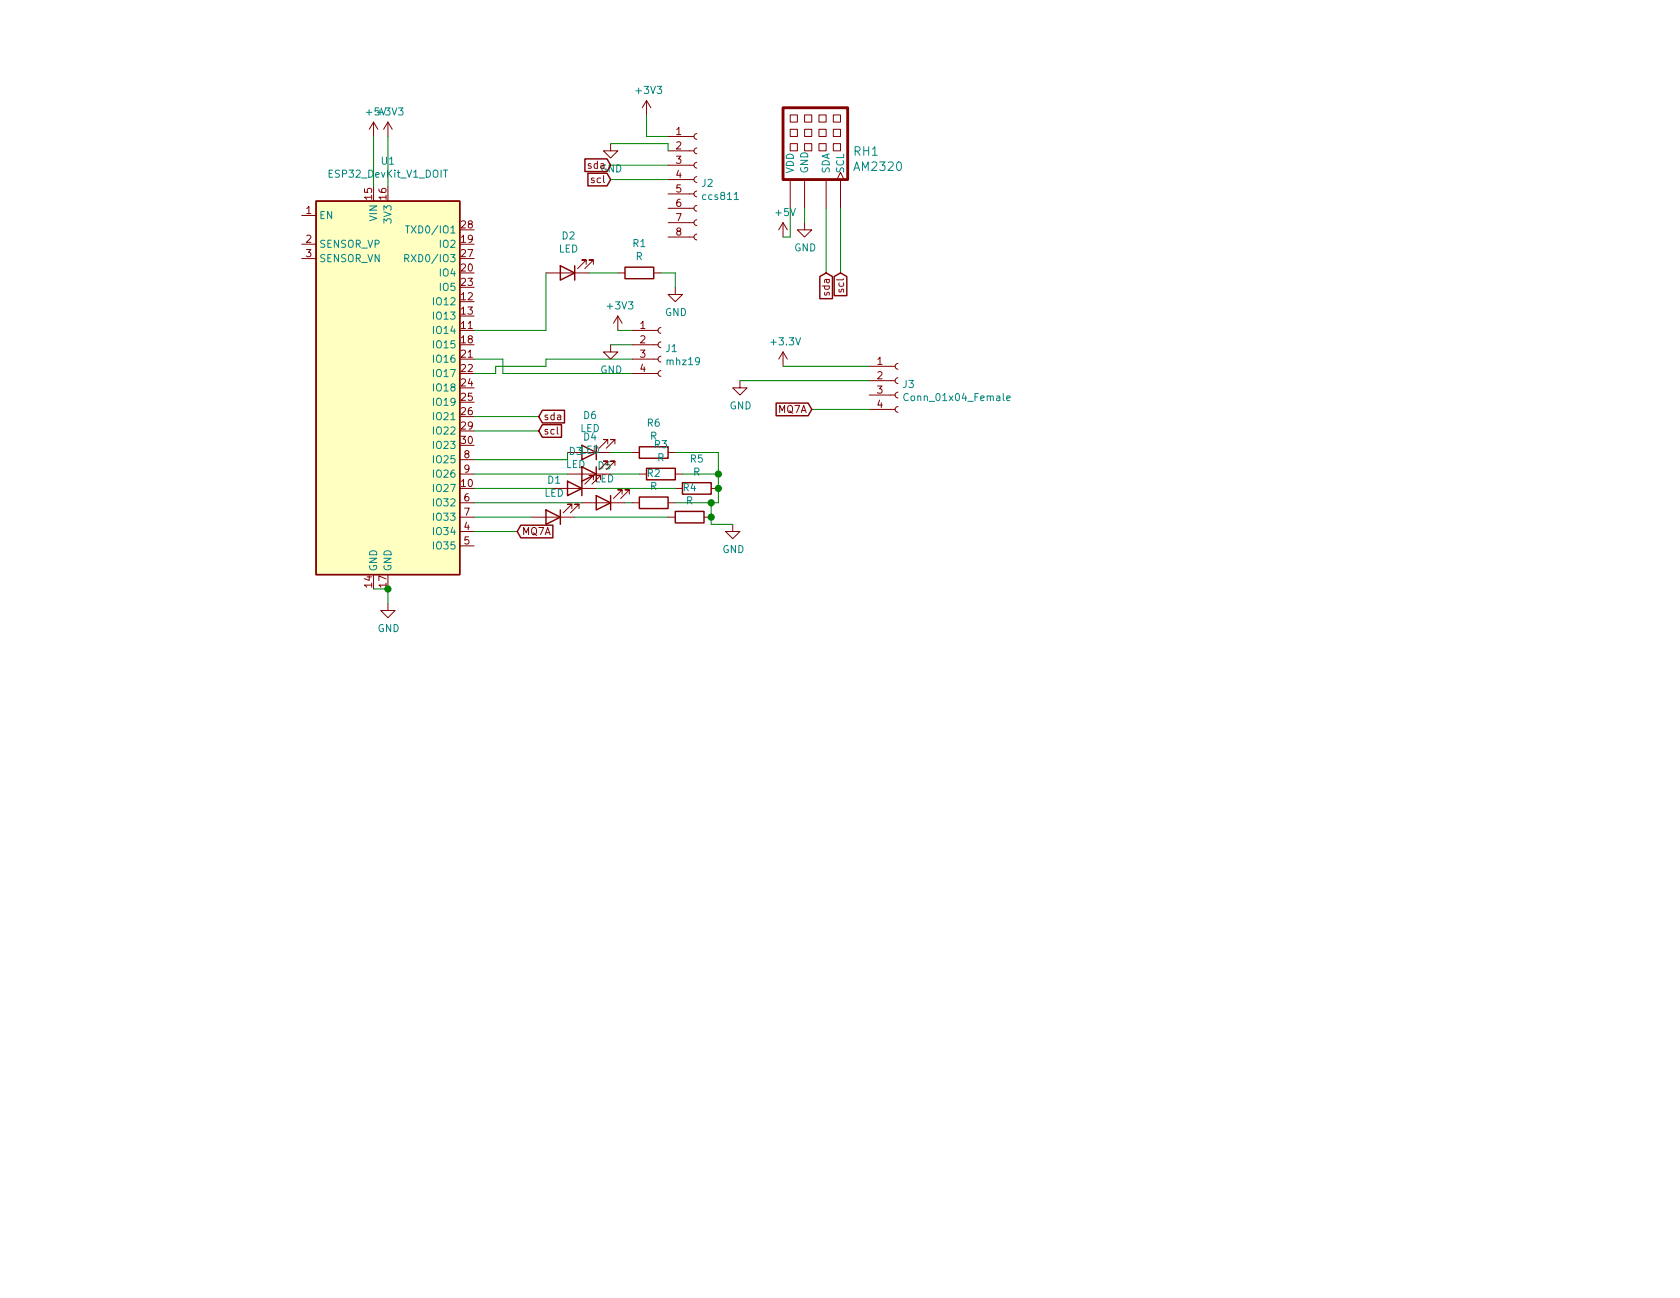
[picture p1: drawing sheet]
EESchema Schematic File Version 4
EELAYER 30 0
EELAYER END
$Descr A4 11693 8268
encoding utf-8
Sheet 1 1
Title ""
Date ""
Rev ""
Comp ""
Comment1 ""
Comment2 ""
Comment3 ""
Comment4 ""
$EndDescr
$Comp
L airQualityV2-rescue:ESP32_DevKit_V1_DOIT-esp32_devkit_v1_doit U1
U 1 1
P 2700 2700
F 0 "U1" H 2700 4281 50  0000 C CNN
F 1 "ESP32_DevKit_V1_DOIT" H 2700 4190 50  0000 C CNN
F 2 "esp32_devkit_v1_doit:esp32_devkit_v1_doit" H 2250 4050 50  0001 C CNN
F 3 "https://aliexpress.com/item/32864722159.html" H 2250 4050 50  0001 C CNN
	1    2700 2700
	1    0    0    -1  
$EndComp
$Comp
L Connector:Conn_01x08_Female J2
U 1 1
P 4850 1250
F 0 "J2" H 4878 1226 50  0000 L CNN
F 1 "ccs811" H 4878 1135 50  0000 L CNN
F 2 "Connector_PinHeader_2.54mm:PinHeader_1x08_P2.54mm_Vertical" H 4850 1250 50  0001 C CNN
F 3 "~" H 4850 1250 50  0001 C CNN
	1    4850 1250
	1    0    0    -1  
$EndComp
$Comp
L Connector:Conn_01x04_Female J1
U 1 1
P 4600 2400
F 0 "J1" H 4628 2376 50  0000 L CNN
F 1 "mhz19" H 4628 2285 50  0000 L CNN
F 2 "Connector_PinHeader_2.54mm:PinHeader_1x04_P2.54mm_Vertical" H 4600 2400 50  0001 C CNN
F 3 "~" H 4600 2400 50  0001 C CNN
	1    4600 2400
	1    0    0    -1  
$EndComp
$Comp
L airQualityV2-rescue:AM2320-nosuz RH1
U 1 1
P 5650 1150
F 0 "RH1" H 5935 1249 60  0000 L CNN
F 1 "AM2320" H 5935 1143 60  0000 L CNN
F 2 "module:AM2320" H 5650 950 60  0001 C CNN
F 3 "" H 5650 950 60  0000 C CNN
	1    5650 1150
	1    0    0    -1  
$EndComp
Wire Wire Line
	3300 2500 3500 2500
Wire Wire Line
	3500 2500 3500 2600
Wire Wire Line
	3500 2600 4400 2600
Wire Wire Line
	3300 2600 3450 2600
Wire Wire Line
	3450 2600 3450 2550
Wire Wire Line
	3450 2550 3800 2550
Wire Wire Line
	3800 2550 3800 2500
Wire Wire Line
	3800 2500 4400 2500
Wire Wire Line
	3300 2900 3750 2900
Text GLabel 3750 2900 2    50   Input ~ 0
sda
Text GLabel 3750 3000 2    50   Input ~ 0
scl
Wire Wire Line
	3300 3000 3750 3000
Wire Wire Line
	4650 1150 4250 1150
Text GLabel 4250 1150 0    50   Input ~ 0
sda
Text GLabel 4250 1250 0    50   Input ~ 0
scl
Wire Wire Line
	4250 1250 4650 1250
Wire Wire Line
	4500 800  4500 950 
Wire Wire Line
	4500 950  4650 950 
$Comp
L power:+3V3 #PWR0101
U 1 1
P 4500 800
F 0 "#PWR0101" H 4500 650 50  0001 C CNN
F 1 "+3V3" H 4515 973 50  0000 C CNN
F 2 "" H 4500 800 50  0001 C CNN
F 3 "" H 4500 800 50  0001 C CNN
	1    4500 800 
	1    0    0    -1  
$EndComp
$Comp
L power:GND #PWR0102
U 1 1
P 4250 1000
F 0 "#PWR0102" H 4250 750 50  0001 C CNN
F 1 "GND" H 4255 827 50  0000 C CNN
F 2 "" H 4250 1000 50  0001 C CNN
F 3 "" H 4250 1000 50  0001 C CNN
	1    4250 1000
	1    0    0    -1  
$EndComp
Wire Wire Line
	4250 1000 4650 1000
Wire Wire Line
	4650 1000 4650 1050
Wire Wire Line
	5450 1650 5500 1650
Wire Wire Line
	5500 1650 5500 1450
$Comp
L power:+5V #PWR0103
U 1 1
P 5450 1650
F 0 "#PWR0103" H 5450 1500 50  0001 C CNN
F 1 "+5V" H 5465 1823 50  0000 C CNN
F 2 "" H 5450 1650 50  0001 C CNN
F 3 "" H 5450 1650 50  0001 C CNN
	1    5450 1650
	1    0    0    -1  
$EndComp
$Comp
L power:GND #PWR0104
U 1 1
P 5600 1550
F 0 "#PWR0104" H 5600 1300 50  0001 C CNN
F 1 "GND" H 5605 1377 50  0000 C CNN
F 2 "" H 5600 1550 50  0001 C CNN
F 3 "" H 5600 1550 50  0001 C CNN
	1    5600 1550
	1    0    0    -1  
$EndComp
Wire Wire Line
	5600 1550 5600 1450
Wire Wire Line
	5750 1450 5750 1900
Text GLabel 5750 1900 3    50   Input ~ 0
sda
Text GLabel 5850 1900 3    50   Input ~ 0
scl
Wire Wire Line
	5850 1450 5850 1900
Wire Wire Line
	2600 1300 2600 950 
$Comp
L power:+5V #PWR0105
U 1 1
P 2600 950
F 0 "#PWR0105" H 2600 800 50  0001 C CNN
F 1 "+5V" H 2615 1123 50  0000 C CNN
F 2 "" H 2600 950 50  0001 C CNN
F 3 "" H 2600 950 50  0001 C CNN
	1    2600 950 
	1    0    0    -1  
$EndComp
$Comp
L power:+3V3 #PWR0106
U 1 1
P 2700 950
F 0 "#PWR0106" H 2700 800 50  0001 C CNN
F 1 "+3V3" H 2715 1123 50  0000 C CNN
F 2 "" H 2700 950 50  0001 C CNN
F 3 "" H 2700 950 50  0001 C CNN
	1    2700 950 
	1    0    0    -1  
$EndComp
Wire Wire Line
	2700 950  2700 1300
Wire Wire Line
	2600 4100 2700 4100
Wire Wire Line
	2700 4100 2700 4200
Connection ~ 2700 4100
$Comp
L power:GND #PWR0107
U 1 1
P 2700 4200
F 0 "#PWR0107" H 2700 3950 50  0001 C CNN
F 1 "GND" H 2705 4027 50  0000 C CNN
F 2 "" H 2700 4200 50  0001 C CNN
F 3 "" H 2700 4200 50  0001 C CNN
	1    2700 4200
	1    0    0    -1  
$EndComp
$Comp
L Device:LED D1
U 1 1
P 3850 3600
F 0 "D1" H 3843 3345 50  0000 C CNN
F 1 "LED" H 3843 3436 50  0000 C CNN
F 2 "LED_THT:LED_D3.0mm" H 3850 3600 50  0001 C CNN
F 3 "~" H 3850 3600 50  0001 C CNN
	1    3850 3600
	-1   0    0    1   
$EndComp
$Comp
L Device:LED D2
U 1 1
P 3950 1900
F 0 "D2" H 3943 1645 50  0000 C CNN
F 1 "LED" H 3943 1736 50  0000 C CNN
F 2 "LED_THT:LED_D3.0mm" H 3950 1900 50  0001 C CNN
F 3 "~" H 3950 1900 50  0001 C CNN
	1    3950 1900
	-1   0    0    1   
$EndComp
$Comp
L Device:LED D5
U 1 1
P 4200 3500
F 0 "D5" H 4193 3245 50  0000 C CNN
F 1 "LED" H 4193 3336 50  0000 C CNN
F 2 "LED_THT:LED_D3.0mm" H 4200 3500 50  0001 C CNN
F 3 "~" H 4200 3500 50  0001 C CNN
	1    4200 3500
	-1   0    0    1   
$EndComp
$Comp
L Device:LED D3
U 1 1
P 4000 3400
F 0 "D3" H 3993 3145 50  0000 C CNN
F 1 "LED" H 3993 3236 50  0000 C CNN
F 2 "LED_THT:LED_D3.0mm" H 4000 3400 50  0001 C CNN
F 3 "~" H 4000 3400 50  0001 C CNN
	1    4000 3400
	-1   0    0    1   
$EndComp
$Comp
L Device:LED D4
U 1 1
P 4100 3300
F 0 "D4" H 4093 3045 50  0000 C CNN
F 1 "LED" H 4093 3136 50  0000 C CNN
F 2 "LED_THT:LED_D3.0mm" H 4100 3300 50  0001 C CNN
F 3 "~" H 4100 3300 50  0001 C CNN
	1    4100 3300
	-1   0    0    1   
$EndComp
Wire Wire Line
	3300 3300 3950 3300
Wire Wire Line
	3850 3400 3300 3400
Wire Wire Line
	3300 3500 4050 3500
Wire Wire Line
	3700 3600 3300 3600
Wire Wire Line
	3300 2300 3800 2300
Wire Wire Line
	3800 2300 3800 1900
$Comp
L Device:R R3
U 1 1
P 4600 3300
F 0 "R3" V 4393 3300 50  0000 C CNN
F 1 "R" V 4484 3300 50  0000 C CNN
F 2 "Resistor_THT:R_Axial_DIN0204_L3.6mm_D1.6mm_P5.08mm_Vertical" V 4530 3300 50  0001 C CNN
F 3 "~" H 4600 3300 50  0001 C CNN
	1    4600 3300
	0    1    1    0   
$EndComp
$Comp
L Device:R R5
U 1 1
P 4850 3400
F 0 "R5" V 4643 3400 50  0000 C CNN
F 1 "R" V 4734 3400 50  0000 C CNN
F 2 "Resistor_THT:R_Axial_DIN0204_L3.6mm_D1.6mm_P5.08mm_Vertical" V 4780 3400 50  0001 C CNN
F 3 "~" H 4850 3400 50  0001 C CNN
	1    4850 3400
	0    1    1    0   
$EndComp
$Comp
L Device:R R2
U 1 1
P 4550 3500
F 0 "R2" V 4343 3500 50  0000 C CNN
F 1 "R" V 4434 3500 50  0000 C CNN
F 2 "Resistor_THT:R_Axial_DIN0204_L3.6mm_D1.6mm_P5.08mm_Vertical" V 4480 3500 50  0001 C CNN
F 3 "~" H 4550 3500 50  0001 C CNN
	1    4550 3500
	0    1    1    0   
$EndComp
$Comp
L Device:R R4
U 1 1
P 4800 3600
F 0 "R4" V 4593 3600 50  0000 C CNN
F 1 "R" V 4684 3600 50  0000 C CNN
F 2 "Resistor_THT:R_Axial_DIN0204_L3.6mm_D1.6mm_P5.08mm_Vertical" V 4730 3600 50  0001 C CNN
F 3 "~" H 4800 3600 50  0001 C CNN
	1    4800 3600
	0    1    1    0   
$EndComp
$Comp
L Device:R R1
U 1 1
P 4450 1900
F 0 "R1" V 4243 1900 50  0000 C CNN
F 1 "R" V 4334 1900 50  0000 C CNN
F 2 "Resistor_THT:R_Axial_DIN0204_L3.6mm_D1.6mm_P5.08mm_Vertical" V 4380 1900 50  0001 C CNN
F 3 "~" H 4450 1900 50  0001 C CNN
	1    4450 1900
	0    1    1    0   
$EndComp
Wire Wire Line
	4100 1900 4300 1900
Wire Wire Line
	4250 3300 4450 3300
Wire Wire Line
	4150 3400 4700 3400
Wire Wire Line
	4350 3500 4400 3500
Wire Wire Line
	4000 3600 4650 3600
$Comp
L power:GND #PWR0108
U 1 1
P 5100 3650
F 0 "#PWR0108" H 5100 3400 50  0001 C CNN
F 1 "GND" H 5105 3477 50  0000 C CNN
F 2 "" H 5100 3650 50  0001 C CNN
F 3 "" H 5100 3650 50  0001 C CNN
	1    5100 3650
	1    0    0    -1  
$EndComp
Wire Wire Line
	5100 3650 4950 3650
Wire Wire Line
	4950 3650 4950 3600
Wire Wire Line
	4950 3600 4950 3500
Wire Wire Line
	4950 3500 4700 3500
Connection ~ 4950 3600
Wire Wire Line
	4950 3500 5000 3500
Wire Wire Line
	5000 3500 5000 3400
Connection ~ 4950 3500
Wire Wire Line
	5000 3400 5000 3300
Wire Wire Line
	5000 3300 4750 3300
Connection ~ 5000 3400
$Comp
L power:GND #PWR0109
U 1 1
P 4700 2000
F 0 "#PWR0109" H 4700 1750 50  0001 C CNN
F 1 "GND" H 4705 1827 50  0000 C CNN
F 2 "" H 4700 2000 50  0001 C CNN
F 3 "" H 4700 2000 50  0001 C CNN
	1    4700 2000
	1    0    0    -1  
$EndComp
$Comp
L Device:LED D6
U 1 1
P 4100 3150
F 0 "D6" H 4093 2895 50  0000 C CNN
F 1 "LED" H 4093 2986 50  0000 C CNN
F 2 "LED_THT:LED_D3.0mm" H 4100 3150 50  0001 C CNN
F 3 "~" H 4100 3150 50  0001 C CNN
	1    4100 3150
	-1   0    0    1   
$EndComp
$Comp
L Device:R R6
U 1 1
P 4550 3150
F 0 "R6" V 4343 3150 50  0000 C CNN
F 1 "R" V 4434 3150 50  0000 C CNN
F 2 "Resistor_THT:R_Axial_DIN0204_L3.6mm_D1.6mm_P5.08mm_Vertical" V 4480 3150 50  0001 C CNN
F 3 "~" H 4550 3150 50  0001 C CNN
	1    4550 3150
	0    1    1    0   
$EndComp
Wire Wire Line
	3300 3200 3950 3200
Wire Wire Line
	3950 3200 3950 3150
Wire Wire Line
	4250 3150 4400 3150
Wire Wire Line
	4700 3150 5000 3150
Wire Wire Line
	5000 3150 5000 3300
Connection ~ 5000 3300
$Comp
L power:+3.3V #PWR0110
U 1 1
P 5450 2550
F 0 "#PWR0110" H 5450 2400 50  0001 C CNN
F 1 "+3.3V" H 5465 2723 50  0000 C CNN
F 2 "" H 5450 2550 50  0001 C CNN
F 3 "" H 5450 2550 50  0001 C CNN
	1    5450 2550
	1    0    0    -1  
$EndComp
$Comp
L Connector:Conn_01x04_Female J3
U 1 1
P 6250 2650
F 0 "J3" H 6278 2626 50  0000 L CNN
F 1 "Conn_01x04_Female" H 6278 2535 50  0000 L CNN
F 2 "Connector_PinSocket_2.54mm:PinSocket_1x04_P2.54mm_Vertical" H 6250 2650 50  0001 C CNN
F 3 "~" H 6250 2650 50  0001 C CNN
	1    6250 2650
	1    0    0    -1  
$EndComp
Wire Wire Line
	5450 2550 6050 2550
$Comp
L power:GND #PWR0111
U 1 1
P 5150 2650
F 0 "#PWR0111" H 5150 2400 50  0001 C CNN
F 1 "GND" H 5155 2477 50  0000 C CNN
F 2 "" H 5150 2650 50  0001 C CNN
F 3 "" H 5150 2650 50  0001 C CNN
	1    5150 2650
	1    0    0    -1  
$EndComp
Wire Wire Line
	5150 2650 6050 2650
Text GLabel 5650 2850 0    50   Input ~ 0
MQ7A
Wire Wire Line
	5650 2850 6050 2850
Text GLabel 3600 3700 2    50   Input ~ 0
MQ7A
Wire Wire Line
	3600 3700 3300 3700
$Comp
L power:GND #PWR0112
U 1 1
P 4250 2400
F 0 "#PWR0112" H 4250 2150 50  0001 C CNN
F 1 "GND" H 4255 2227 50  0000 C CNN
F 2 "" H 4250 2400 50  0001 C CNN
F 3 "" H 4250 2400 50  0001 C CNN
	1    4250 2400
	1    0    0    -1  
$EndComp
Wire Wire Line
	4250 2400 4400 2400
$Comp
L power:+3V3 #PWR0113
U 1 1
P 4300 2300
F 0 "#PWR0113" H 4300 2150 50  0001 C CNN
F 1 "+3V3" H 4315 2473 50  0000 C CNN
F 2 "" H 4300 2300 50  0001 C CNN
F 3 "" H 4300 2300 50  0001 C CNN
	1    4300 2300
	1    0    0    -1  
$EndComp
Wire Wire Line
	4300 2300 4400 2300
Wire Wire Line
	4600 1900 4700 1900
Wire Wire Line
	4700 1900 4700 2000
$EndSCHEMATC
